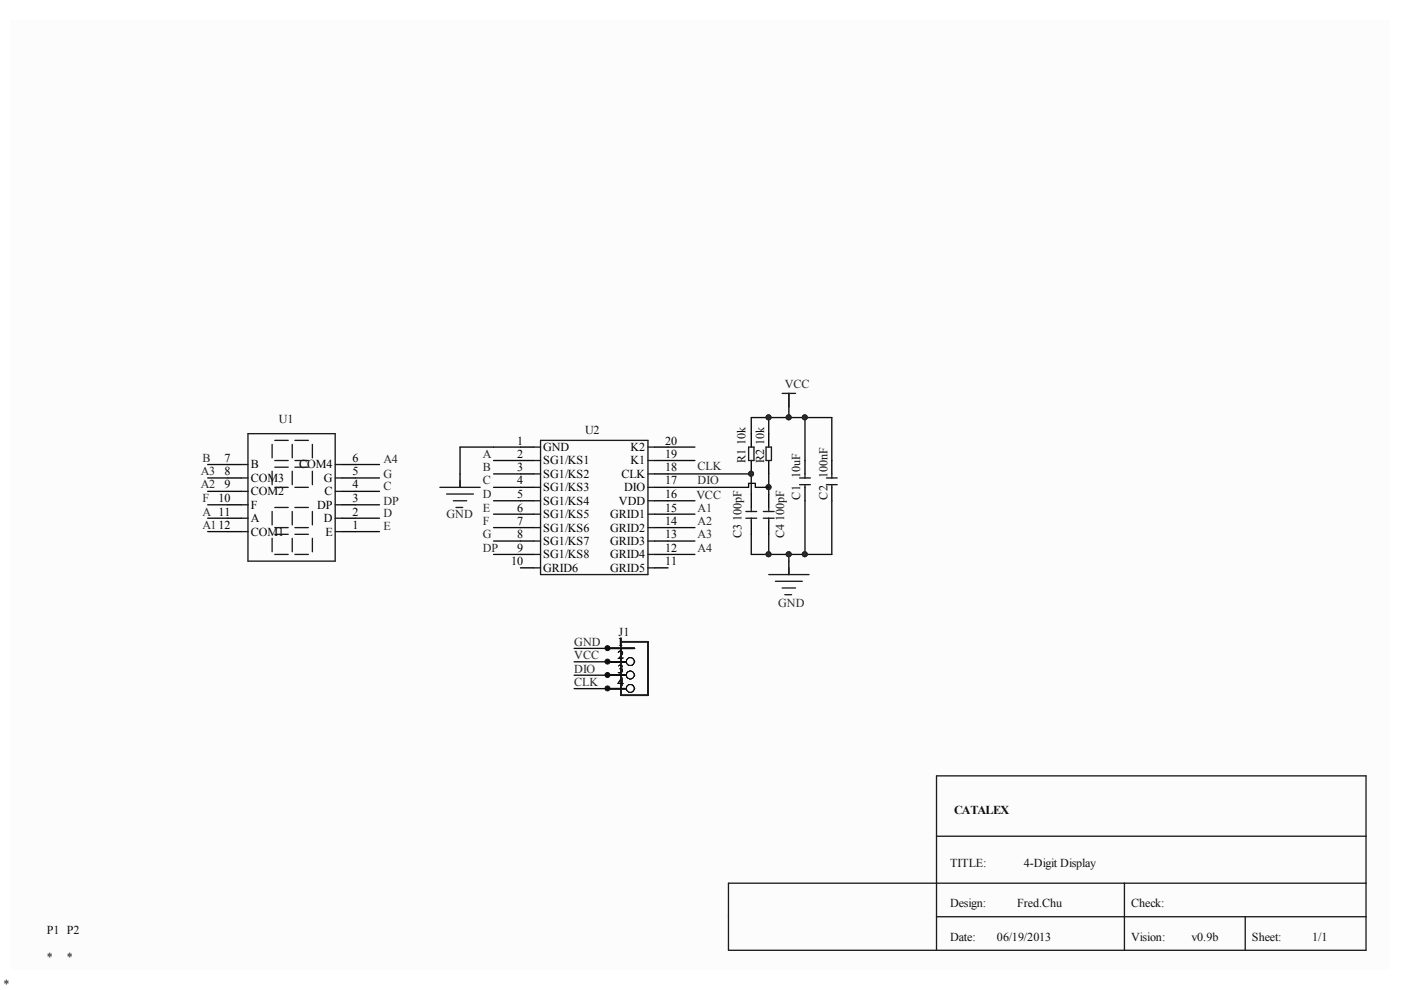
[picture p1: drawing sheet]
<svg xmlns="http://www.w3.org/2000/svg" width="297mm" height="210mm" viewBox="0 0 297 210" stroke-linecap="round" stroke-linejoin="round" font-family="sans-serif">
<path d="M2.2 4.3h292.5v201.4h-292.5z" fill="#fcfcfc"/>
<g fill="#0e0e0e" stroke="#0e0e0e" stroke-width=".21">
<circle cx="159.2" cy="100.4" r=".53"/>
<circle cx="162.9" cy="117.5" r=".53"/>
<circle cx="162.9" cy="103.3" r=".53"/>
<circle cx="162.9" cy="88.5" r=".53"/>
<circle cx="167.2" cy="117.5" r=".53"/>
<circle cx="167.2" cy="88.5" r=".53"/>
<circle cx="170.6" cy="117.5" r=".53"/>
<circle cx="170.6" cy="88.5" r=".53"/>
</g>
<path d="M170.7 97.6v2.9M176.4 97.6v2.9M159.3 104.8v2.8M159.3 110.4v2.9M163 104.8v2.8M163 110.4v2.9M170.7 103.3v2.9M176.4 103.3v2.9M128.8 137.5h5.7M128.8 140.3h5.7" fill="none" stroke="#000" stroke-width=".28"/>
<g fill="none" stroke="#1c1c1c" stroke-width=".28">
<path d="M158.1 108.5h2.3M158.1 109.9h2.3M159.3 107.6v.9M159.3 109.9v.5M161.8 108.5h2.3M161.8 109.9h2.3M163 107.6v.9M163 109.9v.5M169.5 101.3h2.3M169.5 102.8h2.3M170.7 100.5v.8M170.7 102.8v.5"/>
<path d="M175.2 101.3h2.3M175.2 102.8h2.3M176.4 100.5v.8M176.4 102.8v.5"/>
</g>
<circle cx="133.6" cy="140.3" r=".81" fill="#fcfcfc" stroke="#000" stroke-width=".21"/>
<path d="M128.8 143.2h5.7" fill="none" stroke="#000" stroke-width=".28"/>
<circle cx="133.6" cy="143.1" r=".81" fill="#fcfcfc" stroke="#000" stroke-width=".21"/>
<path d="M128.8 146h5.7" fill="none" stroke="#000" stroke-width=".28"/>
<circle cx="133.6" cy="146" r=".81" fill="#fcfcfc" stroke="#000" stroke-width=".21"/>
<path d="M131.7 136h5.7v11.4h-5.7z" fill="none" stroke="#1c1c1c" stroke-width=".28"/>
<path d="M128.8 137.5h5.7M128.8 140.3h5.7" fill="none" stroke="#000" stroke-width=".28"/>
<circle cx="133.6" cy="140.3" r=".81" fill="#fcfcfc" stroke="#000" stroke-width=".21"/>
<path d="M128.8 143.2h5.7" fill="none" stroke="#000" stroke-width=".28"/>
<circle cx="133.6" cy="143.1" r=".81" fill="#fcfcfc" stroke="#000" stroke-width=".21"/>
<path d="M128.8 146h5.7" fill="none" stroke="#000" stroke-width=".28"/>
<circle cx="133.6" cy="146" r=".81" fill="#fcfcfc" stroke="#000" stroke-width=".21"/>
<path d="M131.7 136h5.7v11.4h-5.7z" fill="none" stroke="#1c1c1c" stroke-width=".28"/>
<path d="M128.8 137.5h5.7M128.8 140.3h5.7" fill="none" stroke="#000" stroke-width=".28"/>
<circle cx="133.6" cy="140.3" r=".81" fill="#fcfcfc" stroke="#000" stroke-width=".21"/>
<path d="M128.8 143.2h5.7" fill="none" stroke="#000" stroke-width=".28"/>
<circle cx="133.6" cy="143.1" r=".81" fill="#fcfcfc" stroke="#000" stroke-width=".21"/>
<path d="M128.8 146h5.7" fill="none" stroke="#000" stroke-width=".28"/>
<circle cx="133.6" cy="146" r=".81" fill="#fcfcfc" stroke="#000" stroke-width=".21"/>
<path d="M131.7 136h5.7v11.4h-5.7z" fill="none" stroke="#1c1c1c" stroke-width=".28"/>
<path d="M128.8 137.5h5.7M128.8 140.3h5.7" fill="none" stroke="#000" stroke-width=".28"/>
<circle cx="133.6" cy="140.3" r=".81" fill="#fcfcfc" stroke="#000" stroke-width=".21"/>
<path d="M128.8 143.2h5.7" fill="none" stroke="#000" stroke-width=".28"/>
<circle cx="133.6" cy="143.1" r=".81" fill="#fcfcfc" stroke="#000" stroke-width=".21"/>
<path d="M128.8 146h5.7" fill="none" stroke="#000" stroke-width=".28"/>
<circle cx="133.6" cy="146" r=".81" fill="#fcfcfc" stroke="#000" stroke-width=".21"/>
<path d="M131.7 136h5.7v11.4h-5.7z" fill="none" stroke="#1c1c1c" stroke-width=".28"/>
<path d="M128.8 137.5h5.7M128.8 140.3h5.7" fill="none" stroke="#000" stroke-width=".28"/>
<circle cx="133.6" cy="140.3" r=".81" fill="#fcfcfc" stroke="#000" stroke-width=".21"/>
<path d="M128.8 143.2h5.7" fill="none" stroke="#000" stroke-width=".28"/>
<circle cx="133.6" cy="143.1" r=".81" fill="#fcfcfc" stroke="#000" stroke-width=".21"/>
<path d="M128.8 146h5.7" fill="none" stroke="#000" stroke-width=".28"/>
<circle cx="133.6" cy="146" r=".81" fill="#fcfcfc" stroke="#000" stroke-width=".21"/>
<g fill="none" stroke="#1c1c1c" stroke-width=".28">
<path d="M51.1 98.5h1.5M52.6 91.9h18.5v27.1h-18.5zM57.7 94.2v2.9M57.7 99.9v2.9M58.3 97.6h2.8M58.3 99.1h2.8M58.3 93.4h2.8M62 94.2v2.9M62 99.9v2.9M62.5 97.6h2.9M62.5 99.1h2.9M62.5 93.4h2.9"/>
<path d="M66.2 94.2v2.9M66.2 99.9v2.9M71.1 98.5h1.4M113.2 97.6h1.4M113.2 94.8h1.4M114.6 93.4h22.8v28.4h-22.8zM137.4 97.6h1.4M137.4 94.8h1.4M158.7 94.8h1.2v2.8h-1.2zM162.4 94.8h1.2v2.8h-1.2zM165.8 83.4h2.9M167.3 83.4v2.9"/>
<path d="M51.1 112.7h1.5M51.1 109.9h1.5M51.1 107h1.5M51.1 104.2h1.5M51.1 101.3h1.5M57.7 108.5v2.8M57.7 114.1v2.9M58.3 103.3h2.8M58.3 107.6h2.8M58.3 117.6h2.8M58.3 113.3h2.8M58.3 111.9h2.8"/>
<path d="M62 108.5v2.8M62 114.1v2.9M62.5 103.3h2.9M62.5 107.6h2.9M62.5 117.6h2.9M62.5 113.3h2.9M62.5 111.9h2.9M66.2 108.5v2.8M66.2 114.1v2.9M71.1 112.7h1.4M71.1 109.9h1.4M71.1 107h1.4"/>
<path d="M71.1 104.2h1.4M71.1 101.3h1.4M93.3 103.3h8.5M94.7 104.8h5.7M96.1 106.2h2.9M96.7 107.6h1.4M97.5 101.9v1.4M113.2 103.3h1.4M113.2 106.2h1.4M113.2 117.6h1.4M113.2 111.9h1.4M113.2 100.5h1.4"/>
<path d="M113.2 109h1.4M113.2 114.7h1.4M137.4 103.3h1.4M137.4 106.2h1.4M137.4 117.6h1.4M137.4 111.9h1.4M137.4 100.5h1.4M137.4 109h1.4M137.4 114.7h1.4M113.2 120.4h1.4M131.7 136h5.7v11.4h-5.7zM137.4 120.4h1.4"/>
<path d="M163 121.8h8.5M164.4 123.2h5.7M165.8 124.7h2.9M166.4 126.1h1.4M167.3 120.4v1.4M198.6 177.3h91M198.6 194.4h91M238.4 187.3v14.2M264 194.4v7.1M289.6 187.3h-135.2v14.2h135.2v-37h-91v37"/>
</g>
<g fill="none" stroke="#000" stroke-width=".28">
<path d="M48.3 98.5h2.8M72.5 98.5h2.8M110.3 94.8h2.9M110.3 97.6h2.9M138.8 94.8h2.8M138.8 97.6h2.8M159.3 91.9v2.9M159.3 97.6v2.9M163 91.9v2.9M163 97.6v2.9M167.3 83.4v2.9M48.3 109.9h2.8"/>
<path d="M48.3 104.2h2.8M48.3 112.7h2.8M48.3 101.3h2.8M48.3 107h2.8M72.5 109.9h2.8M72.5 104.2h2.8M72.5 112.7h2.8M72.5 101.3h2.8M72.5 107h2.8M97.5 100.5v2.8M110.3 100.5h2.9M110.3 103.3h2.9"/>
<path d="M110.3 109h2.9M110.3 111.9h2.9M110.3 114.7h2.9M110.3 117.6h2.9M110.3 106.2h2.9M138.8 100.5h2.8M138.8 103.3h2.8M138.8 109h2.8M138.8 111.9h2.8M138.8 114.7h2.8M138.8 117.6h2.8M138.8 106.2h2.8"/>
<path d="M167.3 119v2.8M110.3 120.4h2.9M138.8 120.4h2.8"/>
</g>
<g fill="none" stroke="#0e0e0e" stroke-width=".28">
<path d="M44 98.5h4.3M75.3 98.5h5.2M104.6 97.6h5.7M110.3 94.8h-12.8v5.7M141.6 97.6h5.7M141.6 94.8h5.7M159.3 91.9v-3.4h17.1v9.1M163 88.5v3.4M167.3 86.3v2.2M170.7 88.5v9.1M44 109.9h4.3M44 112.7h4.3"/>
<path d="M44 104.2h4.3M44 101.3h4.3M44 107h4.3M75.3 109.9h5.2M75.3 112.7h5.2M75.3 104.2h5.2M75.3 101.3h5.2M75.3 107h5.2M104.6 109h5.7M104.6 111.9h5.7M104.6 114.7h5.7M104.6 117.6h5.7"/>
<path d="M104.6 100.5h5.7M104.6 103.3h5.7M104.6 106.2h5.7M141.6 103.3h17.1v-.8h1.4v.8h2.9M141.6 109h5.7M141.6 111.9h5.7M141.6 114.7h5.7M141.6 117.6h5.7M141.6 100.5h17.7v4.3M141.6 106.2h5.7M163 100.5v4.3M163 113.3v4.3"/>
<path d="M167.3 117.6v1.4M170.7 106.2v11.4M176.4 106.2v11.4h-17.1v-4.3M121.7 137.5h7.1M121.7 146h7.1M121.7 143.2h7.1M121.7 140.3h7.1"/>
</g>
<g fill="#262626" stroke="#262626" stroke-width=".21">
<circle cx="159.2" cy="100.4" r=".53"/>
<circle cx="162.9" cy="103.3" r=".53"/>
<circle cx="162.9" cy="117.5" r=".53"/>
<circle cx="170.6" cy="117.5" r=".53"/>
<circle cx="167.2" cy="117.5" r=".53"/>
<circle cx="162.9" cy="88.5" r=".53"/>
<circle cx="170.6" cy="88.5" r=".53"/>
<circle cx="167.2" cy="88.5" r=".53"/>
</g>
<g fill="#0e0e0e" stroke="#0e0e0e" stroke-width=".21">
<circle cx="128.8" cy="146" r=".53"/>
<circle cx="128.8" cy="143.1" r=".53"/>
<circle cx="128.8" cy="140.3" r=".53"/>
<circle cx="128.8" cy="137.4" r=".53"/>
</g>
<g font-size="2.6" fill="#262626">
<text x="166.4" y="82.2">VCC</text>
<text x="42.6" y="100.8">A3</text>
<text x="42.9" y="97.9">B</text>
<text x="81.3" y="98.2">A4</text>
<text x="81.3" y="101.4">G</text>
<text x="102.4" y="97">A</text>
<text x="102.4" y="99.9">B</text>
<text x="147.9" y="99.6">CLK</text>
<text x="42.6" y="103.6">A2</text>
<text x="42.9" y="106.4">F</text>
<text x="81.3" y="103.9">C</text>
<text x="81.3" y="107">DP</text>
<text x="102.4" y="102.7">C</text>
<text x="102.4" y="105.6">D</text>
<text x="147.7" y="105.8">VCC</text>
<text x="147.9" y="102.7">DIO</text>
<text x="42.9" y="109.3">A 11</text>
<text x="42.9" y="112.1">A112</text>
<text x="81.3" y="109.6">D</text>
<text x="81.3" y="112.5">E</text>
<text x="94.7" y="109.8">GND</text>
<text x="102.4" y="108.5">E</text>
<text x="102.4" y="111.3">F</text>
<text x="147.9" y="108.5">A1</text>
<text x="147.9" y="111.3">A2</text>
<text x="102.4" y="116.9">DP</text>
<text x="102.4" y="114.1">G</text>
<text x="147.9" y="114.1">A3</text>
<text x="147.9" y="116.9">A4</text>
<text x="165" y="128.6">GND</text>
<text x="121.8" y="136.9">GND</text>
<text x="121.8" y="142.6">DIO</text>
<text x="121.8" y="139.7">VCC</text>
<text x="121.8" y="145.4">CLK</text>
</g>
<g font-size="2.6" fill="#0e0e0e">
<text x="59.1" y="89.7">U1</text>
<text x="124" y="92">U2</text>
<text x="158.1" y="94.2" transform="rotate(-90 158.1 94.2)">10k</text>
<text x="162.1" y="94.2" transform="rotate(-90 162.1 94.2)">10k</text>
<text x="158.1" y="98.2" transform="rotate(-90 158.1 98.2)">R1</text>
<text x="162.1" y="98.2" transform="rotate(-90 162.1 98.2)">R2</text>
<text x="169.7" y="101.4" transform="rotate(-90 169.7 101.4)">10uF</text>
<text x="175.4" y="101.4" transform="rotate(-90 175.4 101.4)">100nF</text>
<text x="169.7" y="105.9" transform="rotate(-90 169.7 105.9)">C1</text>
<text x="175.4" y="105.9" transform="rotate(-90 175.4 105.9)">C2</text>
<text x="157.2" y="110.4" transform="rotate(-90 157.2 110.4)">100pF</text>
<text x="166.3" y="110.4" transform="rotate(-90 166.3 110.4)">100pF</text>
<text x="157.2" y="114.1" transform="rotate(-90 157.2 114.1)">C3</text>
<text x="166.3" y="114.1" transform="rotate(-90 166.3 114.1)">C4</text>
<text x="131.1" y="134.9">J1</text>
<text x="202.3" y="172.6">CATALEX</text>
<text x="201.4" y="183.8">TITLE:</text>
<text x="217.1" y="183.8">4-Digit Display</text>
<text x="201.4" y="192.4">Design:</text>
<text x="215.6" y="192.4">Fred.Chu</text>
<text x="239.9" y="192.4">Check:</text>
<text x="9.9" y="198">P1 P2</text>
<text x="9.9" y="203.7">*</text>
<text x="14.1" y="203.7">*</text>
<text x="201.4" y="199.5">Date:</text>
<text x="211.3" y="199.5">06/19/2013</text>
<text x="239.9" y="199.5">Vision:</text>
<text x="252.6" y="199.5">v0.9b</text>
<text x="265.4" y="199.5">Sheet:</text>
<text x="278.2" y="199.5">1/1</text>
<text x=".8" y="209.4">*</text>
</g>
<g font-size="2.6">
<text x="109.6" y="94.2">1</text>
<text x="115.1" y="95.6">GND</text>
<text x="133.7" y="95.6">K2</text>
<text x="141.1" y="94.2">20</text>
<text x="47.6" y="97.9">7</text>
<text x="47.6" y="100.8">8</text>
<text x="53.2" y="99.3">B</text>
<text x="63.4" y="99.3">COM4</text>
<text x="74.8" y="97.9">6</text>
<text x="74.8" y="100.8">5</text>
<text x="109.6" y="97">2</text>
<text x="109.6" y="99.9">3</text>
<text x="115.1" y="98.5">SG1/KS1</text>
<text x="115.1" y="101.4">SG1/KS2</text>
<text x="131.7" y="101.4">CLK</text>
<text x="133.7" y="98.5">K1</text>
<text x="141.1" y="99.9">18</text>
<text x="141.1" y="97">19</text>
<text x="46.3" y="106.4">10</text>
<text x="47.6" y="103.6">9</text>
<text x="53.2" y="105">COM2</text>
<text x="53.2" y="102.2">COM3</text>
<text x="53.2" y="107.9">F</text>
<text x="67.2" y="107.9">DP</text>
<text x="68.7" y="102.2">G</text>
<text x="68.8" y="105">C</text>
<text x="74.8" y="103.6">4</text>
<text x="74.8" y="106.4">3</text>
<text x="109.6" y="102.7">4</text>
<text x="109.6" y="105.6">5</text>
<text x="115.1" y="104.2">SG1/KS3</text>
<text x="115.1" y="107">SG1/KS4</text>
<text x="131.2" y="107">VDD</text>
<text x="132.3" y="104.2">DIO</text>
<text x="141.1" y="102.7">17</text>
<text x="141.1" y="105.6">16</text>
<text x="53.2" y="110.7">A</text>
<text x="53.2" y="113.6">COM1</text>
<text x="68.7" y="110.7">D</text>
<text x="69" y="113.6">E</text>
<text x="74.8" y="109.3">2</text>
<text x="74.8" y="112.1">1</text>
<text x="109.6" y="108.5">6</text>
<text x="109.6" y="111.3">7</text>
<text x="115.1" y="109.8">SG1/KS5</text>
<text x="115.1" y="112.7">SG1/KS6</text>
<text x="129.4" y="109.8">GRID1</text>
<text x="129.4" y="112.7">GRID2</text>
<text x="141.1" y="108.5">15</text>
<text x="141.1" y="111.3">14</text>
<text x="108.4" y="119.8">10</text>
<text x="109.6" y="114.1">8</text>
<text x="109.6" y="116.9">9</text>
<text x="115.1" y="115.6">SG1/KS7</text>
<text x="115.1" y="118.4">SG1/KS8</text>
<text x="129.4" y="115.6">GRID3</text>
<text x="129.4" y="118.4">GRID4</text>
<text x="141.1" y="114.1">13</text>
<text x="141.1" y="116.9">12</text>
<text x="141.1" y="119.8">11</text>
<text x="115.1" y="121.3">GRID6</text>
<text x="129.4" y="121.3">GRID5</text>
<text x="131" y="136.9">1</text>
<text x="131" y="139.7">2</text>
<text x="131" y="142.6">3</text>
<text x="131" y="145.4">4</text>
</g>
</svg>
